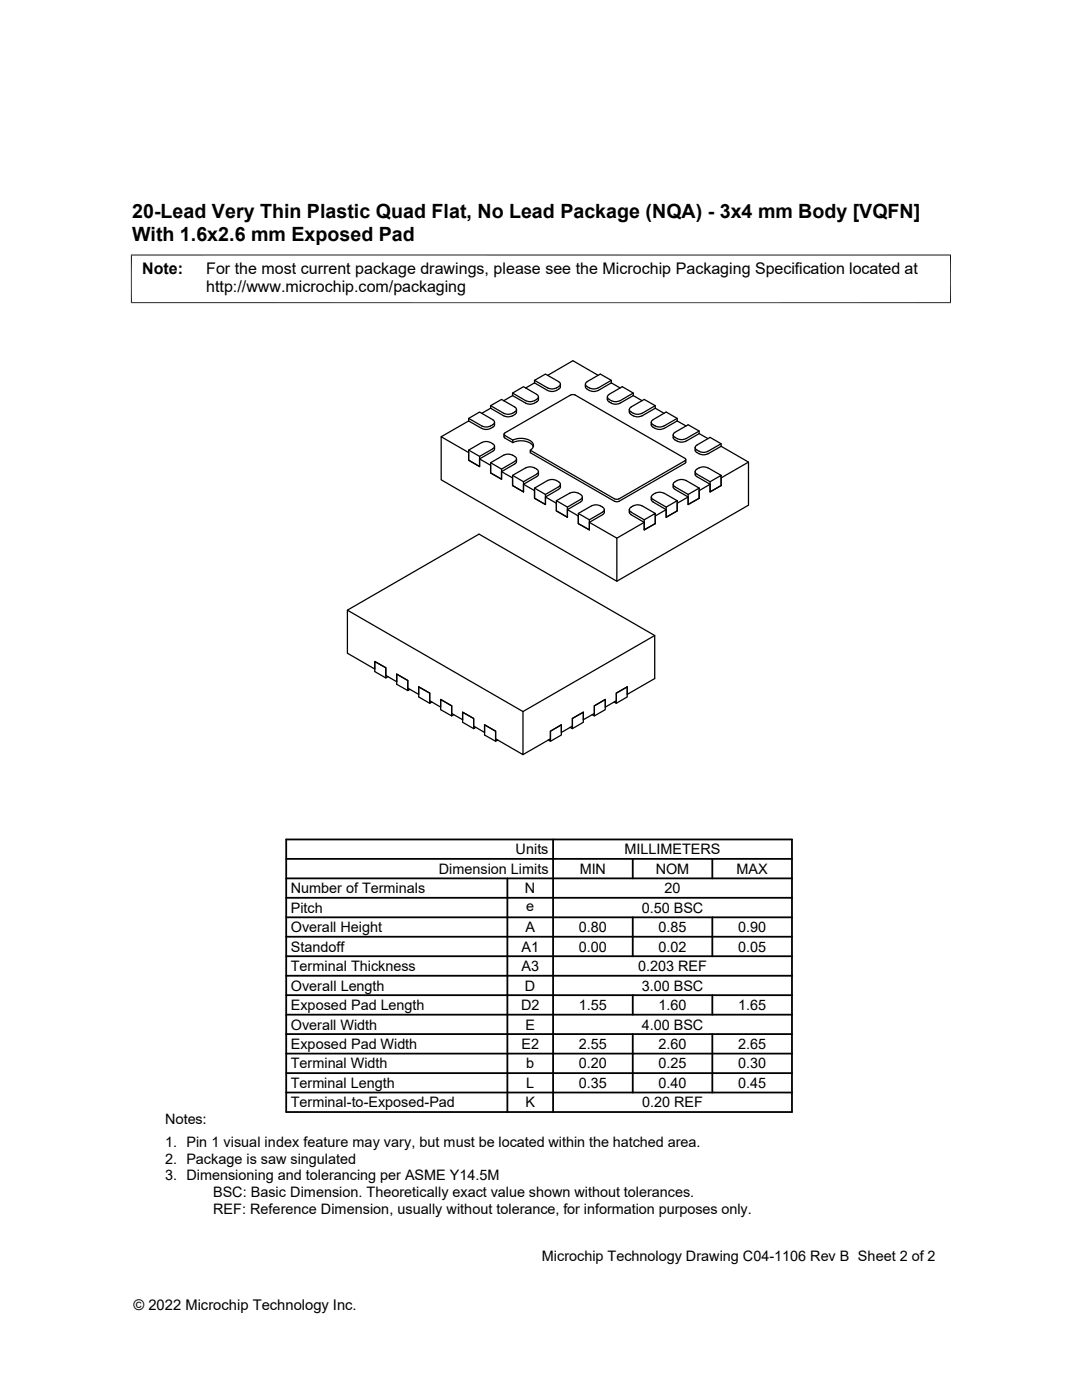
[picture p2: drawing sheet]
<svg xmlns="http://www.w3.org/2000/svg" width="216mm" height="279mm" viewBox="0 0 216 279" stroke-linecap="round" stroke-linejoin="round" font-family="sans-serif">
<g fill="none" stroke="#000" stroke-width=".25">
<path d="M102.3 78.4l2.6 1.5a1.91 1.91 0 0 0 2.5-.7l-.2-.4-2.7-1.6-2.2 1.2v.6M102.3 79l-1.8 1M102.3 79l2.6 1.5a1.93 1.93 0 0 0 2.5-.8v-.5M106.7 75.9l2.6 1.5a1.91 1.91 0 0 0 2.5-.7l-.2-.4-2.8-1.6-2.1 1.2v.5M106.7 76.4l2.6 1.5a1.95 1.95 0 0 0 2.5-.7v-.5M106.7 76.4l-1.8 1M109.3 74.9l5-2.9 5.1 2.9M113.9 78.8l-13.3 7.7v.3l1.7 1v.5M113.9 78.8l.4-.1 .5 .1M114.7 78.8l22 12.7M116.8 76.7v.5M116.8 77.2l.1 .2a2.1 2.1 0 0 0 2.4 .5"/>
<path d="M121.2 79.2v.5M121.2 79.7l.4 .5M121.5 78.7l2.7-1.5 2.2 1.2v.6M121.5 79.7a2.02 2.02 0 0 0 2.2 .2M121.6 78.7a.51 .51 0 0 0-.4 .5 .51 .51 0 0 0 .4 .5M122 75.9l-2.6 1.5M122 76.4l-2.6 1.5M122 76.4v-.5l-2.2-1.2-2.6 1.5a.53 .53 0 0 0-.4 .5 .53 .53 0 0 0 .4 .5 1.93 1.93 0 0 0 2.1 .2M122 76.4l1.7 1M126.4 78.4l-2.7 1.6M126.4 79l-2.7 1.5M126.4 79l1.7 1"/>
<path d="M93.5 89.8l2.2 1.3M93.5 84l2.6 1.5a1.98 1.98 0 0 0 2.6-.7v-.5M93.5 83.5l2.6 1.5a1.91 1.91 0 0 0 2.6-.7l-.3-.4-2.7-1.7-2.2 1.3v.5M93.5 84l-5.5 3.2M95.7 91.6l2.2 1.3v1.5l2.2 1.2v-1.5l2.7-1.6 .3-.3v-.6M96.1 88.3l-2.6 1.5v2l2.2 1.3v-2l2.6-1.5M96.1 88.3l.7-.2 1.1 .2M97.9 92.4l2.2 1.2M97.9 81l2.6 1.5M97.9 81.5l-1.8 1M97.9 92.4l2.6-1.6a1.91 1.91 0 0 1 2.6 .8l-.3 .4-2.7 1.6v2l-2.2-1.2zM97.9 81.5l2.6 1.5"/>
<path d="M97.9 88.3l.4 .3M98.3 88.6a.51 .51 0 0 1 .4 .5 .51 .51 0 0 1-.4 .5M98.7 89.1v.6l-.3 .3-2.7 1.6v1.5l-2.2-1.3v-1.5l-5.5-3.1v8.6l35.1 20.2v-8.6l-5.5-3.2M100.1 94.1l2.2 1.3v1.5l2.2 1.3v-1.6l2.7-1.5 .2-.4v-.6M100.5 82.5l.7 .2 1.1-.2M100.5 83l.7 .2 1.1-.2M100.6 86.7l.1 .7 1.6 .9M102.3 94.9l2.2 1.2M102.3 94.9l2.6-1.5a1.91 1.91 0 0 1 2.5 .7l-.2 .4-2.7 1.6v2.1l-2.2-1.3zM102.3 88.3a3.4 3.4 0 0 1 4 .7l.1 .1M102.3 87.8a3.4 3.4 0 0 1 4.1 .8v.6l-.6 .7M102.7 81.2a.51 .51 0 0 1 .4 .5 .51 .51 0 0 1-.4 .5l-.4 .3"/>
<path d="M102.7 81.2l-2.6-1.5-2.2 1.3v.5M102.7 82.7l-.4 .3M103.1 81.7v.6l-.4 .4M104.5 96.6l2.2 1.3v1.5l2.1 1.3v-1.5l2.7-1.5M106.7 97.4l2.1 1.3M108.8 99.2l2.2 1.2v1.6l2.2 1.2v-1.5l2.8-1.6 .2-.3v-.6M109.3 95.9l-2.6 1.5v2l2.1 1.3v-2l2.7-1.5M109.3 95.9l.7-.2 1 .2M111 95.9l.5 .2M111 99.9l2.2 1.3M111.5 96.2a.51 .51 0 0 1 .3 .4 .51 .51 0 0 1-.3 .5M111.8 96.6v.6l-.3 .4"/>
<path d="M115.8 98.7a2.08 2.08 0 0 0-2.1-.3l-2.7 1.5v2.1l2.2 1.2v-2l2.6-1.5a.51 .51 0 0 0 .4-.5 .51 .51 0 0 0-.4-.5M121.5 80.2a1.97 1.97 0 0 0 2.2 .3M125.6 81.7v.6l.3 .4M125.9 81.2l2.6-1.5 2.2 1.3v.5M125.9 82.2l.5 .3M125.9 82.7l.5 .3M125.9 81.2a.51 .51 0 0 0-.3 .5 .51 .51 0 0 0 .3 .5M126.4 82.5l.6 .2 1.1-.2M126.4 83l.6 .2 1.1-.2M129.9 99.2l.1 .6 .3 .4 2.6 1.5v1.5l2.2-1.2v-1.6l2.2-1.2M130.3 98.7a2.11 2.11 0 0 1 2.2-.3l2.6 1.5v2.1l-2.2 1.2v-2l2.2-1.3M130.3 98.7a.51 .51 0 0 0-.3 .5 .51 .51 0 0 0 .3 .5l2.6 1.5"/>
<path d="M130.7 81l-2.6 1.5M130.7 81.5l-2.6 1.5M130.7 81.5l1.8 1M134.3 96.6v.6l.4 .4M134.7 96.2a.51 .51 0 0 0-.4 .4 .51 .51 0 0 0 .4 .5M134.7 97.2l2.6 1.5M135.1 95.9l.7-.2 1.1 .2M135.1 95.9l-.4 .2M135.1 83.5l-2.6 1.5a1.87 1.87 0 0 1-2.5-.7l.3-.5 2.6-1.6 2.2 1.3v.5M135.1 84l-2.6 1.5a1.88 1.88 0 0 1-2.5-.7l-.1-.5M135.1 84l1.8 1M136.7 92.5l-13.2 7.6"/>
<path d="M136.7 92l-13.2 7.5-.4 .2-.5-.2-16.8-9.6v.4l16.8 9.8M136.7 91.5l.1 .2-.1 .2M136.8 91.7v.5l-.1 .3M136.9 95.9l2.6 1.5v2l-2.2 1.3v-2l2.2-1.3M138.7 89.3l.1 .8 .7 .5M139.1 89.8a2.02 2.02 0 0 0 2.1 .3M139.1 88.8l2.6-1.5 2.2 1.3v.5M139.1 88.8a.51 .51 0 0 0-.4 .5 .51 .51 0 0 0 .4 .5M139.5 86l-2.6 1.5a2.02 2.02 0 0 1-2.2-.2M139.5 90.6l.7 .2 1-.2M139.5 86.5v-.5l-2.2-1.2-2.6 1.5a.52 .52 0 0 0-.4 .5 .52 .52 0 0 0 .4 .5M139.5 86.5l-2.6 1.5a1.95 1.95 0 0 1-2.6-.7v-.5"/>
<path d="M139.5 86.5l1.8 1M141.2 93.4a1.91 1.91 0 0 0-2.5 .7l.2 .4 2.8 1.6M141.3 93.4l2.6 1.5v2l-2.2 1.3v-2.1l2.2-1.2M141.7 96.6l-2.2 1.3v1.5l-2.2 1.3v-1.5l-2.6-1.5M143.9 88.6l-2.6 1.5M143.9 89.1l-2.6 1.5M143.9 89.1l5.5 3.1v8.6l-26.3 15.2M149.4 92.2l-5.5 3.2v1.5l-2.2 1.3v-1.6l-2.7-1.5-.3-.4v-.6M113.2 101.7l2.2 1.3v1.5l2.2 1.2v-1.5l2.7-1.6 .3-.3v-.6M115.4 102.5l2.6-1.5a1.91 1.91 0 0 1 2.6 .7l-.2 .4-2.8 1.6v2l-2.2-1.2zM115.4 102.5l2.2 1.2M122.6 100l.5 .1 .4-.1"/>
<path d="M125.6 101.7v.6l.3 .4M125.9 101.2a2.11 2.11 0 0 1 2.2-.3l2.6 1.6v2l-2.2 1.2v-2l2.2-1.2M125.9 102.2l2.6 1.5M125.9 101.2a.51 .51 0 0 0-.3 .5 .51 .51 0 0 0 .3 .5M128.5 104.2l-5.4 3.2M132.9 101.7l-2.2 1.3v1.5l-2.2 1.2v-1.5l-2.6-1.5M69.3 121.8l35.1 20.2v8.6l-5.5-3.2v-1.5l-2.2-1.2v1.5l-2.2-1.3v-1.5l-2.2-1.3v1.5l-2.2-1.2v-1.5l-2.2-1.3v1.5l-2.2-1.3v-1.5l-2.2-1.2v1.5l-2.1-1.3v-1.5l-2.2-1.3v1.6l-2.2-1.3v-1.5l-2.2-1.3v1.5l-5.5-3.1zM69.3 121.8l26.3-15.2 35 20.2v8.6l-5.4 3.2v-1.5l-2.2 1.2v1.5l-2.2 1.3v-1.5l-2.2 1.3v1.5l-2.2 1.2v-1.5l-2.2 1.3v1.5l-2.2 1.3v-1.5l-2.2 1.2v1.5l-5.4 3.2M77.4 135l-.4 .3v-2l-2.2-1.3v2l2.2 1.3M81.8 137.6l-.4 .2v-2l-2.2-1.3v2.1l2.2 1.2M130.6 126.8l-26.2 15.2M86.2 140.1l-.5 .3v-2.1l-2.2-1.2v2l2.2 1.3"/>
<path d="M90.6 142.6l-.5 .3v-2l-2.2-1.3v2l2.2 1.3M94.9 145.2l-.4 .2v-2l-2.2-1.3v2l2.2 1.3M99.3 147.7l-.4 .2v-2l-2.2-1.2v2l2.2 1.2M109.4 147.7l.4 .2v-2l2.2-1.2v2l-2.2 1.2M113.8 145.2l.4 .2v-2l2.2-1.3v2l-2.2 1.3M118.2 142.6l.4 .3v-2l2.2-1.3v2l-2.2 1.3M122.5 140.1l.5 .3v-2.1l2.2-1.2v2l-2.2 1.3"/>
</g>
<path d="M26.1 50.9h163.7M26.2 50.8v9.7M189.7 50.8v9.7M26.1 60.4h163.7" fill="none" stroke="#000" stroke-width=".2"/>
<g fill="none" stroke="#000" stroke-width=".36">
<path d="M57.1 179.2h100.9M57.1 175.3h100.9M57.1 171.4h100.9M57.1 167.5h100.9v54.4h-100.9zM101.2 175.3v46.6M110.4 167.5v54.4M126.3 171.4v3.9M142.1 171.4v3.9M57.1 186.9h100.9M57.1 183.1h100.9M57.1 198.6h100.9M57.1 194.7h100.9"/>
<path d="M57.1 190.8h100.9M126.3 183.1v7.7M126.3 198.6v3.9M142.1 183.1v7.7M142.1 198.6v3.9M57.1 214.2h100.9M57.1 206.4h100.9M57.1 202.5h100.9M57.1 210.3h100.9M57.1 218h100.9M126.3 206.4v11.6M142.1 206.4v11.6"/>
</g>
<g font-size="3.9">
<text x="26.4" y="43.5">20-Lead Very Thin Plastic Quad Flat, No Lead Package (NQA) - 3x4 mm Body [VQFN]</text>
<text x="26.4" y="48.1">With 1.6x2.6 mm Exposed Pad</text>
</g>
<g font-size="3.2">
<text x="28.4" y="54.7">Note:</text>
<text x="41.1" y="58.3">http://www.microchip.com/packaging</text>
<text x="41.1" y="54.7">For the most current package drawings, please see the Microchip Packaging Specification located at</text>
</g>
<g font-size="2.9">
<text x="102.9" y="170.5">Units</text>
<text x="124.6" y="170.5">MILLIMETERS</text>
<text x="58" y="178.3">Number of Terminals</text>
<text x="87.6" y="174.4">Dimension Limits</text>
<text x="104.8" y="178.3">N</text>
<text x="115.7" y="174.4">MIN</text>
<text x="130.8" y="174.4">NOM</text>
<text x="132.6" y="178.3">20</text>
<text x="147" y="174.4">MAX</text>
<text x="58" y="182.2">Pitch</text>
<text x="105" y="181.9">e</text>
<text x="128" y="182.2">0.50 BSC</text>
<text x="58" y="186">Overall Height</text>
<text x="58" y="189.9">Standoff</text>
<text x="104.1" y="189.9">A1</text>
<text x="104.8" y="186">A</text>
<text x="115.5" y="186">0.80</text>
<text x="115.5" y="189.9">0.00</text>
<text x="131.4" y="186">0.85</text>
<text x="131.4" y="189.9">0.02</text>
<text x="147.3" y="186">0.90</text>
<text x="147.3" y="189.9">0.05</text>
<text x="58" y="193.8">Terminal Thickness</text>
<text x="58" y="197.7">Overall Length</text>
<text x="104.1" y="193.8">A3</text>
<text x="104.8" y="197.7">D</text>
<text x="127.3" y="193.8">0.203 REF</text>
<text x="128" y="197.7">3.00 BSC</text>
<text x="58" y="201.6">Exposed Pad Length</text>
<text x="104" y="201.6">D2</text>
<text x="115.5" y="201.6">1.55</text>
<text x="131.4" y="201.6">1.60</text>
<text x="147.3" y="201.6">1.65</text>
<text x="58" y="205.5">Overall Width</text>
<text x="58" y="209.4">Exposed Pad Width</text>
<text x="104" y="209.4">E2</text>
<text x="104.8" y="205.5">E</text>
<text x="115.5" y="209.4">2.55</text>
<text x="128" y="205.5">4.00 BSC</text>
<text x="131.4" y="209.4">2.60</text>
<text x="147.3" y="209.4">2.65</text>
<text x="58" y="213.2">Terminal Width</text>
<text x="105" y="213.2">b</text>
<text x="115.5" y="213.2">0.20</text>
<text x="131.4" y="213.2">0.25</text>
<text x="147.3" y="213.2">0.30</text>
<text x="58" y="217.1">Terminal Length</text>
<text x="58" y="221">Terminal-to-Exposed-Pad</text>
<text x="104.8" y="221">K</text>
<text x="105" y="217.1">L</text>
<text x="115.5" y="217.1">0.35</text>
<text x="128.1" y="221">0.20 REF</text>
<text x="131.4" y="217.1">0.40</text>
<text x="147.3" y="217.1">0.45</text>
<text x="32.9" y="224.4">Notes:</text>
<text x="32.9" y="229">1. Pin 1 visual index feature may vary, but must be located within the hatched area.</text>
<text x="32.9" y="232.3">2. Package is saw singulated</text>
<text x="32.9" y="235.6">3. Dimensioning and tolerancing per ASME Y14.5M</text>
<text x="42.5" y="238.9">BSC: Basic Dimension. Theoretically exact value shown without tolerances.</text>
<text x="42.5" y="242.2">REF: Reference Dimension, usually without tolerance, for information purposes only.</text>
<text x="108.1" y="251.7">Microchip Technology Drawing C04-1106 Rev B Sheet 2 of 2</text>
<text x="26.6" y="261.3">© 2022 Microchip Technology Inc.</text>
</g>
</svg>
